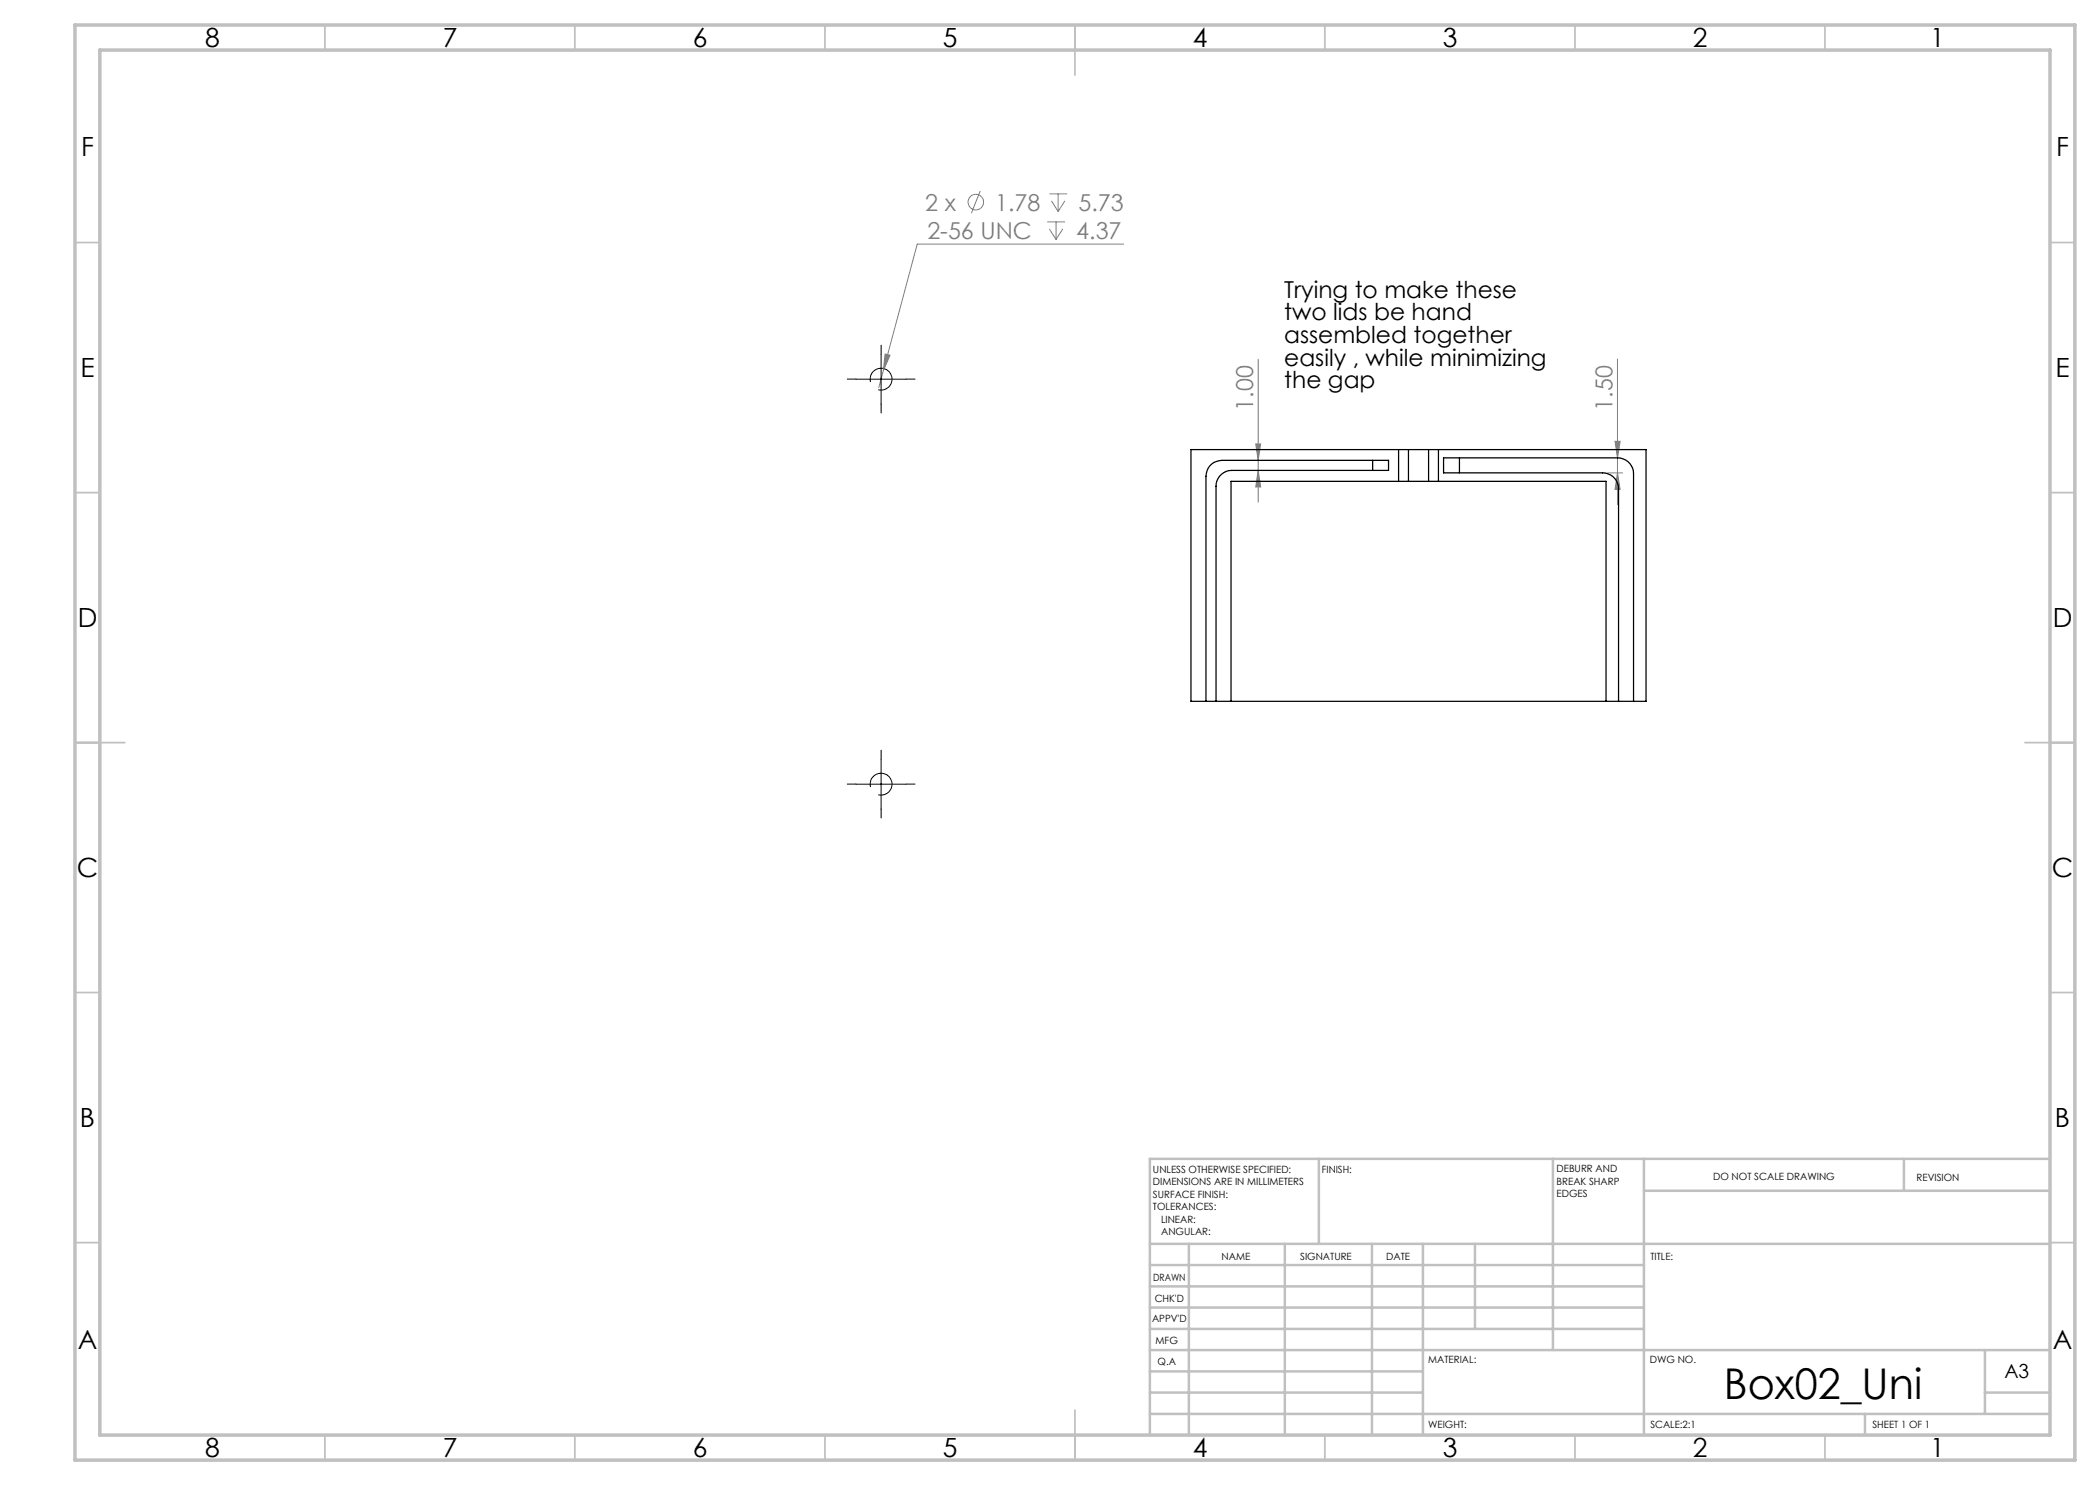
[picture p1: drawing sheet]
<svg xmlns="http://www.w3.org/2000/svg" width="420mm" height="297mm" viewBox="0 0 420 297" stroke-linecap="round" stroke-linejoin="round" font-family="sans-serif">
<g fill="none" stroke="#808080" stroke-width=".2">
<path d="M196 38.2l-1.7 4.4M209.9 38.8h3.5M211.6 38.8v3.5M209.4 44.4h3.6M209.9 45.8l1.3 2.1M210.3 40.2l1.3 2.1M211.2 44.4v3.5M212.5 45.8l-1.3 2.1M213 40.2l-1.4 2.1M224.7 48.8h-41.3l-7.6 28.7M177 70.8l1 .2-1.3 3.1zM251.6 71.8v28.6"/>
<path d="M323.5 71.8v29.1M251.1 88.8h1l-.5 3.3zM251.6 94.1l.5 3.3h-1zM321.5 94.6h3M323 88.3h1l-.5 3.3zM323.5 94.6l.5 3.3h-1z"/>
<circle cx="195.2" cy="40.4" r="1.55"/>
</g>
<path d="M171.2 75.8h10M174.1 76.4a2.19 2.19 0 0 1 1.9-2.7 2.19 2.19 0 0 1 2.4 2.3 2.19 2.19 0 0 1-2.8 2M176.2 70.8v10M171.2 156.8h10M174.1 157.4a2.19 2.19 0 0 1 1.9-2.7 2.19 2.19 0 0 1 2.4 2.3 2.19 2.19 0 0 1-2.8 2M176.2 151.8v10.1" fill="none" stroke="#000" stroke-width=".2"/>
<g fill="none" stroke="#c0c0c0" stroke-width=".35">
<path d="M65 5v5M115 5v5M165 5v5M215 5v10M265 5v5M315 5v5M365 5v5M15 48.5h5M410 48.5h5M15 98.5h5M410 98.5h5M15 148.5h10"/>
<path d="M405 148.5h10M15 198.5h5M410 198.5h5M15 248.5h5M410 248.5h5M65 287v5M115 287v5M165 287v5M215 282v10M265 287v5M315 287v5M365 287v5"/>
</g>
<g fill="none" stroke="#c0c0c0" stroke-width=".5">
<path d="M263.8 231.8v17M310.6 231.8v38.2M328.8 231.8v55.2M328.8 238.2h81.2M380.8 231.8v6.4M410 231.8h-180v55.2M230 248.8h180M230 257.3h98.8M230 253h98.8M237.8 248.8v38.2M257 248.8v38.2M274.4 248.8v38.2"/>
<path d="M284.6 248.8v38.2M295 248.8v17M230 265.8h98.8M230 261.5h98.8M230 278.5h54.6M230 274.3h54.6M230 270h180M397 278.5h13M397 270v12.8M230 282.8h180M373 282.8v4.2"/>
</g>
<path d="M15 5h400v287h-400zM20 10h390v277h-390z" fill="none" stroke="#c0c0c0" stroke-width=".7"/>
<path d="M171.2 75.8h-1.7M176.2 70.8v-1.8M181.2 75.8h1.8M176.2 80.8v1.8M171.2 156.8h-1.7M176.2 151.8v-1.8M181.2 156.8h1.8M176.2 161.8v1.8" fill="none" stroke="#000" stroke-width=".2" stroke-dasharray="15.2 1.3 1.3 1.3"/>
<g fill="#808080">
<path d="M177 70.8l1 .2-1.3 3.1z"/>
<path d="M323 88.3h1l-.5 3.3zM323.5 94.6l.5 3.3h-1z"/>
<path d="M251.1 88.8h1l-.5 3.3zM251.6 94.1l.5 3.3h-1z"/>
</g>
<g fill="none" stroke="#000" stroke-width=".25">
<path d="M274.5 92.1h3.2v2h-3.2M274.5 94.1h-28.1a3.2 3.2 0 0 0-3.2 3.2v43M274.5 92.1h-30.1a3.2 3.2 0 0 0-3.2 3.1v45.1M274.5 92.1v2M279.7 96.3h2M279.7 89.9h2M279.7 89.9h-41.5v50.4h91v-50.4h-41.5M279.7 89.9v6.4M279.7 96.3h-33.5v44M281.7 96.3h4M281.7 89.9h4M281.7 89.9v6.4"/>
<path d="M285.7 96.3h2M285.7 89.9h2M285.7 89.9v6.4M287.7 96.3h33.5v44M287.7 89.9v6.4M291.9 91.6v3M323.7 140.3v-42.5a3.2 3.2 0 0 0-3.2-3.2h-31.8v-3h34.8a3.2 3.2 0 0 1 3.2 3.2v45.5"/>
</g>
<text font-size="8.5" x="344.8" y="279.7">Box02_Uni</text>
<g font-size="5.3">
<text x="41" y="9.5">8</text>
<text x="88.5" y="9.5">7</text>
<text x="138.5" y="9.5">6</text>
<text x="188.5" y="9.5">5</text>
<text x="238.5" y="9.5">4</text>
<text x="288.5" y="9.5">3</text>
<text x="338.5" y="9.5">2</text>
<text x="386" y="9.5">1</text>
<text x="16.2" y="31.2">F</text>
<text x="411.2" y="31.2">F</text>
<text x="16.1" y="75.5">E</text>
<text x="411.1" y="75.5">E</text>
<text x="15.5" y="125.5">D</text>
<text x="410.5" y="125.5">D</text>
<text x="15.4" y="175.5">C</text>
<text x="410.4" y="175.5">C</text>
<text x="16" y="225.5">B</text>
<text x="411" y="225.5">B</text>
<text x="15.5" y="269.7">A</text>
<text x="410.5" y="269.7">A</text>
<text x="41" y="291.5">8</text>
<text x="88.5" y="291.5">7</text>
<text x="138.5" y="291.5">6</text>
<text x="188.5" y="291.5">5</text>
<text x="238.5" y="291.5">4</text>
<text x="288.5" y="291.5">3</text>
<text x="338.5" y="291.5">2</text>
<text x="386" y="291.5">1</text>
</g>
<g font-size="4.7" fill="#808080">
<text x="185.1" y="42.1">2 x</text>
<text x="185.5" y="47.7">2-56 UNC</text>
<text x="199" y="42.1">1.78</text>
<text x="215.3" y="47.7">4.37</text>
<text x="215.7" y="42.1">5.73</text>
<text x="250.6" y="82.2" transform="rotate(-90 250.6 82.2)">1.00</text>
<text x="322.5" y="82.2" transform="rotate(-90 322.5 82.2)">1.50</text>
</g>
<g font-size="4.7">
<text x="256.8" y="59.5">Trying to make these</text>
<text x="256.8" y="64">two lids be hand</text>
<text x="256.8" y="68.6">assembled together</text>
<text x="256.8" y="73.1">easily , while minimizing</text>
<text x="256.8" y="77.6">the gap</text>
</g>
<text font-size="3.9" x="400.9" y="275.5">A3</text>
<g font-size="2">
<text x="230.6" y="234.6">UNLESS OTHERWISE SPECIFIED:</text>
<text x="230.6" y="237.1">DIMENSIONS ARE IN MILLIMETERS</text>
<text x="230.6" y="239.6">SURFACE FINISH:</text>
<text x="264.4" y="234.6">FINISH:</text>
<text x="311.3" y="234.5">DEBURR AND</text>
<text x="311.3" y="237">BREAK SHARP</text>
<text x="311.3" y="239.5">EDGES</text>
<text x="342.6" y="236">DO NOT SCALE DRAWING</text>
<text x="383.3" y="236.2">REVISION</text>
<text x="230.6" y="242.1">TOLERANCES:</text>
<text x="232.2" y="244.6">LINEAR:</text>
<text x="232.2" y="247.1">ANGULAR:</text>
<text x="244.3" y="252">NAME</text>
<text x="260" y="251.9">SIGNATURE</text>
<text x="277.2" y="251.9">DATE</text>
<text x="330.1" y="251.9">TITLE:</text>
<text x="230.6" y="256.1">DRAWN</text>
<text x="230.9" y="260.3">CHK'D</text>
<text x="230.4" y="264.4">APPV'D</text>
<text x="231.1" y="268.8">MFG</text>
<text x="231.5" y="273">Q.A</text>
<text x="285.6" y="272.5">MATERIAL:</text>
<text x="330" y="272.5">DWG NO.</text>
<text x="285.6" y="285.5">WEIGHT:</text>
<text x="330.1" y="285.6">SCALE:2:1</text>
<text x="374.5" y="285.6">SHEET 1 OF 1</text>
</g>
</svg>
